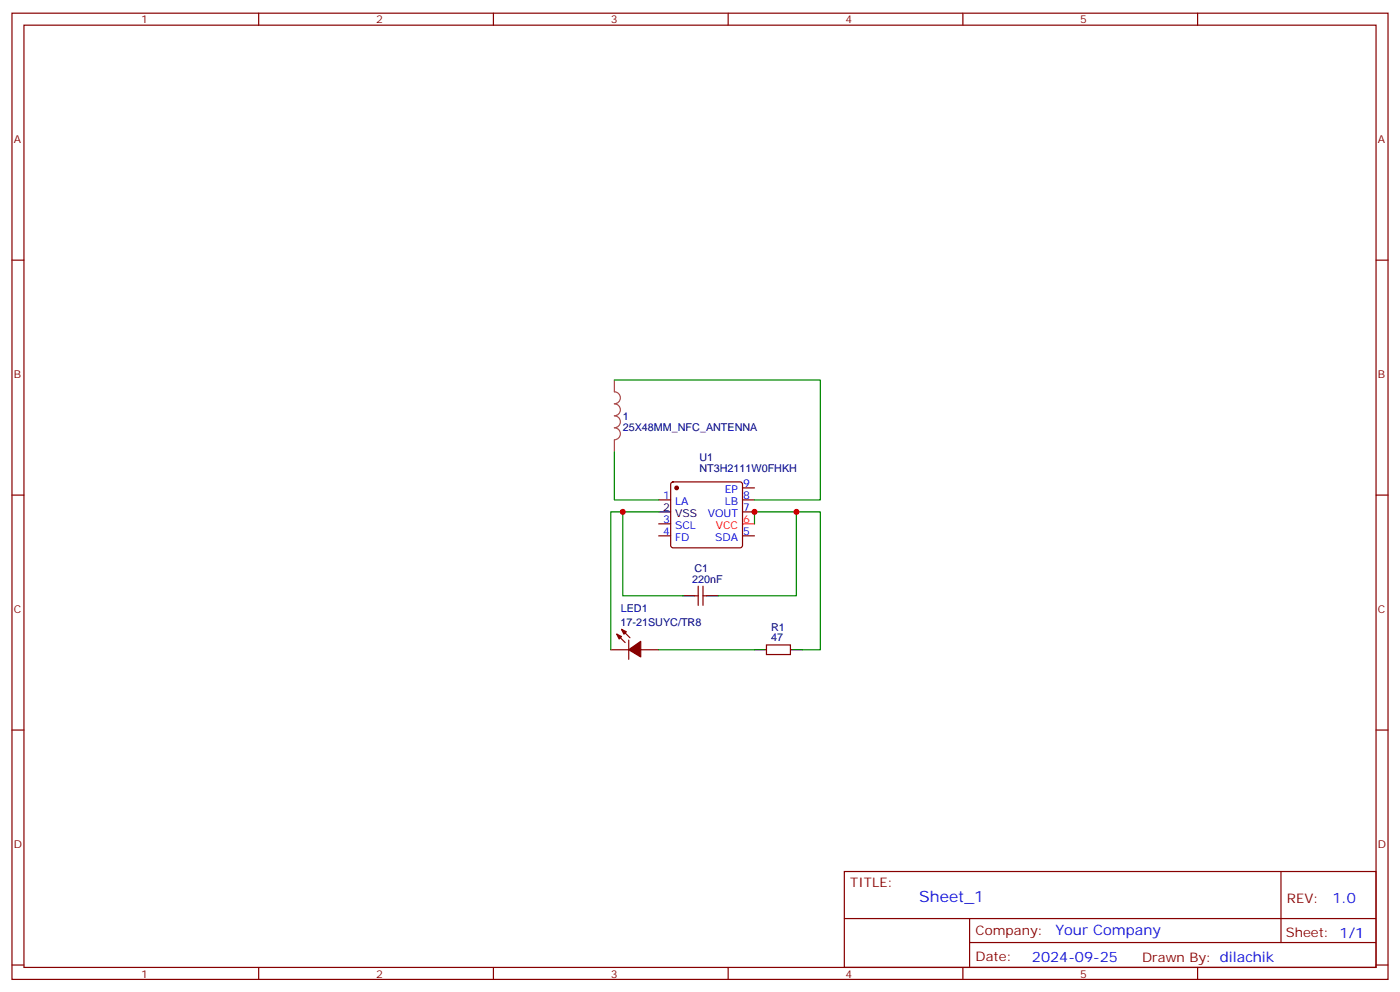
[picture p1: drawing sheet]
<svg xmlns="http://www.w3.org/2000/svg" width="412mm" height="292mm" viewBox="0 0 412 292" stroke-linecap="round" stroke-linejoin="round" font-family="sans-serif">
<g fill="none" stroke="#870000" stroke-width=".35">
<path d="M3.5 3.9h405.4v284.3h-405.4zM7.1 7.4h398.2v277.3h-398.2zM76.2 3.9v3.5M145.3 3.9v3.5M214.5 3.9v3.5M283.6 3.9v3.5M352.8 3.9v3.5M3.5 76.6h3.6M405.3 76.6h3.6M3.5 145.7h3.6M194 147.1h3.6M194 157.7h3.6"/>
<path d="M194 154.2h3.6M197.8 142l.5-.2h19.7l.5 .2 .2 .5v18l-.2 .5-.5 .2h-19.7l-.5-.2-.2-.5v-18zM218.7 143.6h3.5M218.7 147.1h3.5M218.7 150.6h3.5M218.7 157.7h3.5M405.3 145.7h3.6M204.6 175.3h1.1M205.7 172.5v5.7M207.1 172.5v5.7M207.1 175.3h1M179.9 191.2h5.3"/>
<path d="M181.7 186.6l2.4 2.5M183.1 185.2l2.5 2.5M185.2 188.4v5.6M188.7 191.2h5.3M225.8 189.8h7v2.8h-7zM3.5 214.8h3.6M405.3 214.8h3.6M248.7 256.5h156.6v28.2h-156.6zM377.3 256.5v20.9M248.7 270.3h156.5M285.6 277.4h119.6M285.6 270.3v14.1"/>
<path d="M3.5 284h3.6M76.2 284.7v3.5M145.3 284.7v3.5M214.5 284.7v3.5M283.6 284.7v3.5M352.8 284.7v3.5M405.3 284h3.6"/>
</g>
<path d="M218.7 154.2h3.5" fill="none" stroke="#f00" stroke-width=".35"/>
<path d="M194 150.6h3.6M201.1 175.3h3.5M208.1 175.3h3.6M222.2 191.2h3.6M232.8 191.2h3.6" fill="none" stroke="#000" stroke-width=".35"/>
<g fill="#870000" stroke="#870000" stroke-width=".35">
<path d="M181.7 186.6l1.4 .7-.7 .7z"/>
<path d="M183.1 185.2l1.4 .7-.7 .7z"/>
<path d="M185.2 191.2l3.5-2.5v4.6z"/>
<circle cx="199.3" cy="143.6" r=".53"/>
</g>
<path d="M181 111.8h60.7v35.3h-19.5M181 133v14.1h13M183.4 150.6h-3.5v40.6M194 150.6h-10.6v24.7h17.7M222.2 154.2v-3.6h12.4v24.7h-22.9M234.6 150.6h7.1v40.6h-5.3M194 191.2h28.2" fill="none" stroke="#008700" stroke-width=".35"/>
<path d="M181 111.8v3.5a1.76 1.76 0 0 1 1.7 1.8 1.76 1.76 0 0 1-1.7 1.7 1.76 1.76 0 0 1 1.7 1.8 1.76 1.76 0 0 1-1.7 1.8 1.76 1.76 0 0 1 1.7 1.7 1.76 1.76 0 0 1-1.7 1.8 1.76 1.76 0 0 1 1.7 1.7 1.76 1.76 0 0 1-1.7 1.8M181 129.5v3.5" fill="none" stroke="#a64a4a" stroke-width=".35"/>
<g fill="#c00">
<circle cx="222.3" cy="150.6" r=".88"/>
<circle cx="234.6" cy="150.6" r=".88"/>
<circle cx="183.4" cy="150.6" r=".88"/>
</g>
<text font-size="4.6" fill="#00f" x="270.8" y="265.5">Sheet_1</text>
<g font-size="4.2" fill="#00f">
<text x="392.5" y="265.7">1.0</text>
<text x="310.9" y="275.3">Your Company</text>
<text x="304" y="283.1">2024-09-25</text>
</g>
<g font-size="3.9" fill="#800">
<text x="250.5" y="261.1">TITLE:</text>
<text x="379.1" y="265.7">REV:</text>
<text x="287.4" y="275.3">Company:</text>
<text x="378.7" y="275.9">Sheet: 1/1</text>
<text x="287.4" y="282.9">Date:</text>
<text x="336.4" y="283">Drawn By: dilachik</text>
</g>
<g font-size="3.2" fill="#800">
<text x="41.6" y="6.9">1</text>
<text x="110.8" y="6.9">2</text>
<text x="179.9" y="6.9">3</text>
<text x="249.1" y="6.9">4</text>
<text x="318.2" y="6.9">5</text>
<text x="4.1" y="42">A</text>
<text x="405.9" y="42">A</text>
<text x="4.1" y="111.1">B</text>
<text x="405.9" y="111.1">B</text>
<text x="4.1" y="180.3">C</text>
<text x="405.9" y="180.3">C</text>
<text x="4.1" y="249.4">D</text>
<text x="405.9" y="249.4">D</text>
<text x="41.6" y="287.7">1</text>
<text x="110.8" y="287.7">2</text>
<text x="179.9" y="287.7">3</text>
<text x="249.1" y="287.7">4</text>
<text x="318.2" y="287.7">5</text>
</g>
<g font-size="3.2" fill="#000080">
<text x="183.4" y="123.5">1</text>
<text x="183.4" y="126.7">25X48MM_NFC_ANTENNA</text>
<text x="206" y="135.6">U1</text>
<text x="206" y="138.8">NT3H2111W0FHKH</text>
<text x="203.9" y="171.4">220nF</text>
<text x="204.5" y="168.3">C1</text>
<text x="182.8" y="184.1">17-21SUYC/TR8</text>
<text x="182.9" y="180">LED1</text>
<text x="227.1" y="185.6">R1</text>
<text x="227.1" y="188.7">47</text>
</g>
<g font-size="3.2" fill="#00f">
<text x="218.9" y="143.2">9</text>
<text x="195.4" y="146.8">1</text>
<text x="198.9" y="148.5">LA</text>
<text x="213.5" y="148.5">LB</text>
<text x="213.5" y="145">EP</text>
<text x="218.9" y="146.8">8</text>
<text x="195.4" y="153.8">3</text>
<text x="198.9" y="155.6">SCL</text>
<text x="208.5" y="152">VOUT</text>
<text x="218.9" y="150.3">7</text>
<text x="195.4" y="157.3">4</text>
<text x="198.9" y="159.1">FD</text>
<text x="210.6" y="159.1">SDA</text>
<text x="218.9" y="157.3">5</text>
</g>
<g font-size="3.2">
<text x="195.4" y="150.3">2</text>
<text x="198.9" y="152">VSS</text>
</g>
<g font-size="3.2" fill="#f00">
<text x="210.8" y="155.6">VCC</text>
<text x="218.9" y="153.8">6</text>
</g>
</svg>
